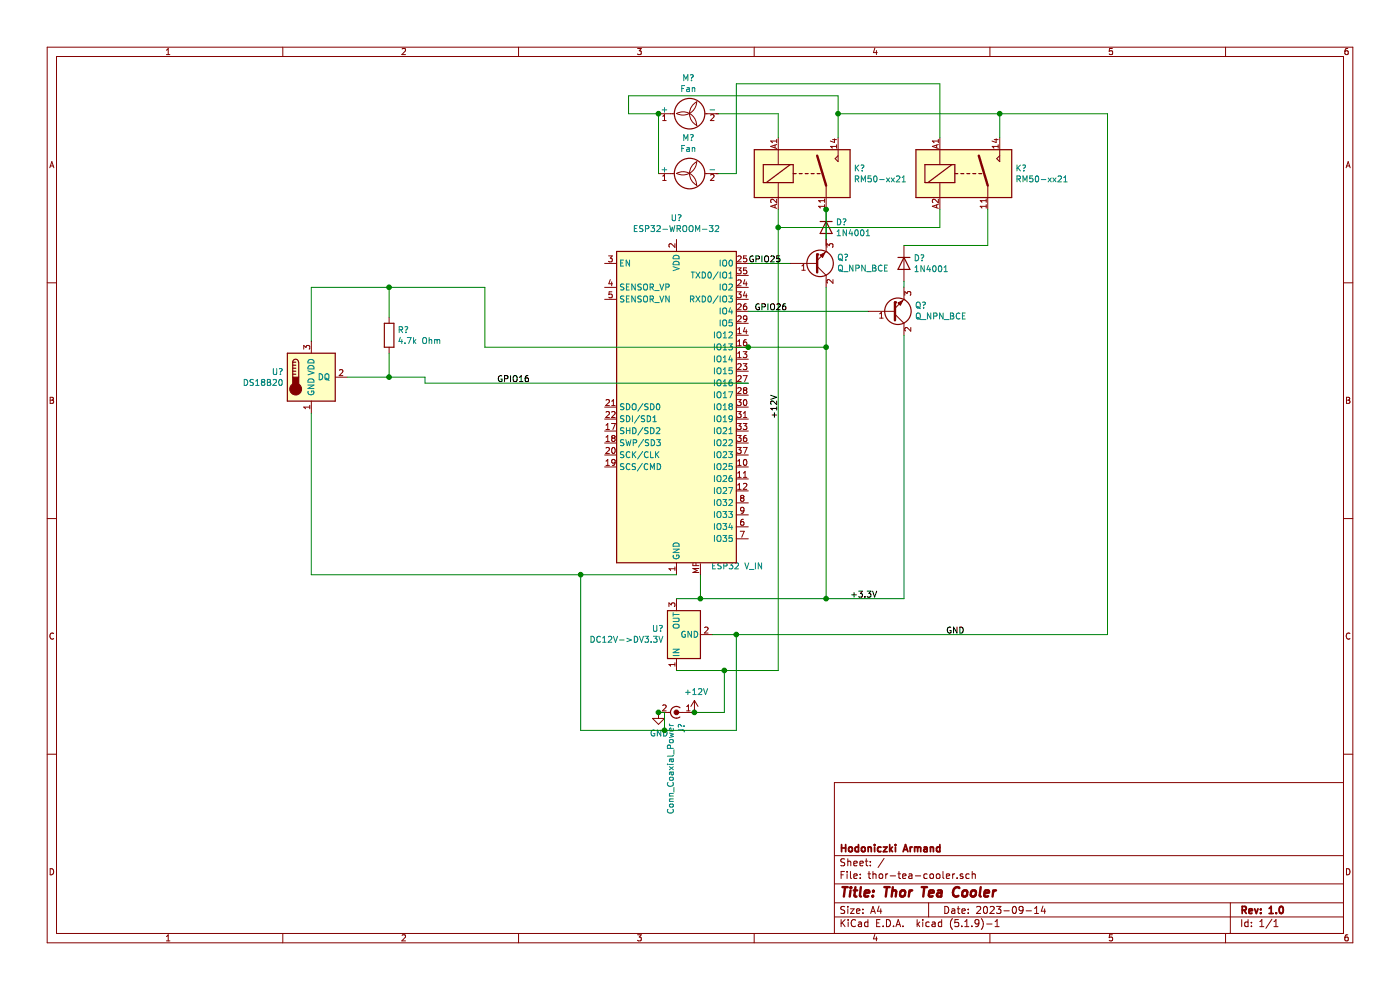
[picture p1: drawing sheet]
EESchema Schematic File Version 4
EELAYER 30 0
EELAYER END
$Descr A4 11693 8268
encoding utf-8
Sheet 1 1
Title "Thor Tea Cooler"
Date "2023-09-14"
Rev "1.0"
Comp "Hodoniczki Armand"
Comment1 ""
Comment2 ""
Comment3 ""
Comment4 ""
$EndDescr
$Comp
L Connector:Conn_Coaxial_Power J?
U 1 1
P 5700 5950
F 0 "J?" H 5788 5946 50  0000 L CNN
F 1 "Conn_Coaxial_Power" H 5788 5855 50  0000 L CNN
F 2 "" H 5700 5900 50  0001 C CNN
F 3 "~" H 5700 5900 50  0001 C CNN
	1    5700 5950
	0    1    1    0   
$EndComp
$Comp
L power:+12V #PWR?
U 1 1
P 5800 5950
F 0 "#PWR?" H 5800 5800 50  0001 C CNN
F 1 "+12V" H 5815 6123 50  0000 C CNN
F 2 "" H 5800 5950 50  0001 C CNN
F 3 "" H 5800 5950 50  0001 C CNN
	1    5800 5950
	1    0    0    -1  
$EndComp
$Comp
L power:GND #PWR?
U 1 1
P 5500 5950
F 0 "#PWR?" H 5500 5700 50  0001 C CNN
F 1 "GND" H 5505 5777 50  0000 C CNN
F 2 "" H 5500 5950 50  0001 C CNN
F 3 "" H 5500 5950 50  0001 C CNN
	1    5500 5950
	1    0    0    -1  
$EndComp
$Comp
L Regulator_Switching:R-78B3.3-2.0 U?
U 1 1
P 5650 5300
F 0 "U?" V 5696 5405 50  0000 L CNN
F 1 "DC12V->DV3.3V" V 5605 5405 50  0000 L CNN
F 2 "Converter_DCDC:Converter_DCDC_RECOM_R-78B-2.0_THT" H 5700 5050 50  0001 L CIN
F 3 "https://www.recom-power.com/pdf/Innoline/R-78Bxx-2.0.pdf" H 5650 5300 50  0001 C CNN
	1    5650 5300
	0    -1   -1   0   
$EndComp
Wire Wire Line
	5800 5950 6050 5950
Wire Wire Line
	6050 5950 6050 5600
Wire Wire Line
	6050 5600 5650 5600
Connection ~ 5800 5950
Wire Wire Line
	5950 5300 6150 5300
Wire Wire Line
	6150 5300 6150 6100
Wire Wire Line
	6150 6100 5550 6100
Wire Wire Line
	5550 6100 5550 5950
Wire Wire Line
	5550 5950 5500 5950
Connection ~ 5500 5950
$Comp
L Device:Q_NPN_BCE Q?
U 1 1
P 6800 2200
F 0 "Q?" H 6991 2154 50  0000 L CNN
F 1 "Q_NPN_BCE" H 6991 2245 50  0000 L CNN
F 2 "" H 7000 2300 50  0001 C CNN
F 3 "~" H 6800 2200 50  0001 C CNN
	1    6800 2200
	1    0    0    1   
$EndComp
$Comp
L Device:Q_NPN_BCE Q?
U 1 1
P 7450 2600
F 0 "Q?" H 7641 2554 50  0000 L CNN
F 1 "Q_NPN_BCE" H 7641 2645 50  0000 L CNN
F 2 "" H 7650 2700 50  0001 C CNN
F 3 "~" H 7450 2600 50  0001 C CNN
	1    7450 2600
	1    0    0    1   
$EndComp
$Comp
L RF_Module:ESP32-WROOM-32 U?
U 1 1
P 5650 3400
F 0 "U?" H 5650 4981 50  0000 C CNN
F 1 "ESP32-WROOM-32" H 5650 4890 50  0000 C CNN
F 2 "RF_Module:ESP32-WROOM-32" H 5650 1900 50  0001 C CNN
F 3 "https://www.espressif.com/sites/default/files/documentation/esp32-wroom-32_datasheet_en.pdf" H 5350 3450 50  0001 C CNN
	1    5650 3400
	1    0    0    -1  
$EndComp
Wire Wire Line
	6250 2600 7250 2600
Wire Wire Line
	6250 2200 6600 2200
$Comp
L Connector_Generic_MountingPin:Conn_01x01_MountingPin J?
U 1 1
P 5850 4600
F 0 "J?" H 5938 4564 50  0000 L CNN
F 1 "ESP32 V_IN" H 5938 4473 50  0000 L CNN
F 2 "" H 5850 4600 50  0001 C CNN
F 3 "~" H 5850 4600 50  0001 C CNN
	1    5850 4600
	1    0    0    -1  
$EndComp
Wire Wire Line
	5650 5000 5850 5000
Wire Wire Line
	5850 5000 5850 4800
Wire Wire Line
	5850 5000 6900 5000
Wire Wire Line
	6900 5000 6900 2900
Connection ~ 5850 5000
Wire Wire Line
	6900 5000 7550 5000
Wire Wire Line
	7550 5000 7550 2800
Connection ~ 6900 5000
$Comp
L Relay:RM50-xx21 K?
U 1 1
P 6700 1450
F 0 "K?" H 7130 1496 50  0000 L CNN
F 1 "RM50-xx21" H 7130 1405 50  0000 L CNN
F 2 "Relay_THT:Relay_SPST_Finder_32.21-x300" H 7970 1420 50  0001 C CNN
F 3 "http://www.relpol.pl/en/content/download/13683/165953/file/e_RM50.pdf" H 6700 1450 50  0001 C CNN
	1    6700 1450
	1    0    0    -1  
$EndComp
$Comp
L Relay:RM50-xx21 K?
U 1 1
P 8050 1450
F 0 "K?" H 8480 1496 50  0000 L CNN
F 1 "RM50-xx21" H 8480 1405 50  0000 L CNN
F 2 "Relay_THT:Relay_SPST_Finder_32.21-x300" H 9320 1420 50  0001 C CNN
F 3 "http://www.relpol.pl/en/content/download/13683/165953/file/e_RM50.pdf" H 8050 1450 50  0001 C CNN
	1    8050 1450
	1    0    0    -1  
$EndComp
Wire Wire Line
	6900 2000 6900 1750
Wire Wire Line
	7550 2400 7550 2350
Wire Wire Line
	7550 2050 8250 2050
Wire Wire Line
	8250 2050 8250 1750
Wire Wire Line
	8350 1150 8350 950 
Wire Wire Line
	8350 950  7000 950 
Wire Wire Line
	7000 950  7000 1150
Wire Wire Line
	6150 5300 9250 5300
Wire Wire Line
	9250 950  8350 950 
Connection ~ 6150 5300
Connection ~ 8350 950 
Wire Wire Line
	6050 5600 6500 5600
Wire Wire Line
	6500 5600 6500 1900
Wire Wire Line
	6500 1900 7850 1900
Wire Wire Line
	7850 1900 7850 1750
Connection ~ 6050 5600
Wire Wire Line
	6500 1900 6500 1750
Connection ~ 6500 1900
$Comp
L Motor:Fan M?
U 1 1
P 5800 950
F 0 "M?" V 6095 1000 50  0000 C CNN
F 1 "Fan" V 6004 1000 50  0000 C CNN
F 2 "" H 5800 960 50  0001 C CNN
F 3 "~" H 5800 960 50  0001 C CNN
	1    5800 950 
	0    -1   -1   0   
$EndComp
$Comp
L Motor:Fan M?
U 1 1
P 5800 1450
F 0 "M?" V 6095 1500 50  0000 C CNN
F 1 "Fan" V 6004 1500 50  0000 C CNN
F 2 "" H 5800 1460 50  0001 C CNN
F 3 "~" H 5800 1460 50  0001 C CNN
	1    5800 1450
	0    -1   -1   0   
$EndComp
Wire Wire Line
	6500 1150 6500 950 
Wire Wire Line
	6500 950  6000 950 
Wire Wire Line
	5500 950  5500 1450
Wire Wire Line
	7850 1150 7850 700 
Wire Wire Line
	7850 700  6150 700 
Wire Wire Line
	6150 700  6150 1450
Wire Wire Line
	6150 1450 6000 1450
Wire Wire Line
	7000 950  7000 800 
Wire Wire Line
	7000 800  5250 800 
Wire Wire Line
	5250 800  5250 950 
Wire Wire Line
	5250 950  5500 950 
Connection ~ 7000 950 
Connection ~ 5500 950 
$Comp
L Diode:1N4001 D?
U 1 1
P 7550 2200
F 0 "D?" V 7504 2280 50  0000 L CNN
F 1 "1N4001" V 7595 2280 50  0000 L CNN
F 2 "Diode_THT:D_DO-41_SOD81_P10.16mm_Horizontal" H 7550 2025 50  0001 C CNN
F 3 "http://www.vishay.com/docs/88503/1n4001.pdf" H 7550 2200 50  0001 C CNN
	1    7550 2200
	0    1    1    0   
$EndComp
$Comp
L Diode:1N4001 D?
U 1 1
P 6900 1900
F 0 "D?" V 6854 1980 50  0000 L CNN
F 1 "1N4001" V 6945 1980 50  0000 L CNN
F 2 "Diode_THT:D_DO-41_SOD81_P10.16mm_Horizontal" H 6900 1725 50  0001 C CNN
F 3 "http://www.vishay.com/docs/88503/1n4001.pdf" H 6900 1900 50  0001 C CNN
	1    6900 1900
	0    1    1    0   
$EndComp
Connection ~ 6900 1750
Text Label 7900 5300 0    50   ~ 0
GND
Text Label 7100 5000 0    50   ~ 0
+3.3V
Text Label 6500 3500 1    50   ~ 0
+12V
Text Label 6250 2200 0    50   ~ 0
GPIO25
Text Label 6300 2600 0    50   ~ 0
GPIO26
Wire Wire Line
	9250 5300 9250 950 
Wire Wire Line
	5650 4800 4850 4800
Wire Wire Line
	4850 4800 4850 6100
Wire Wire Line
	4850 6100 5550 6100
Connection ~ 5550 6100
$Comp
L Sensor_Temperature:DS18B20 U?
U 1 1
P 2600 3150
F 0 "U?" H 2370 3196 50  0000 R CNN
F 1 "DS18B20" H 2370 3105 50  0000 R CNN
F 2 "Package_TO_SOT_THT:TO-92_Inline" H 1600 2900 50  0001 C CNN
F 3 "http://datasheets.maximintegrated.com/en/ds/DS18B20.pdf" H 2450 3400 50  0001 C CNN
	1    2600 3150
	1    0    0    -1  
$EndComp
Wire Wire Line
	2600 3450 2600 4800
Wire Wire Line
	2600 4800 4850 4800
Connection ~ 4850 4800
Wire Wire Line
	6250 3200 3550 3200
Wire Wire Line
	3550 3200 3550 3150
Wire Wire Line
	3550 3150 3250 3150
Text Label 4150 3200 0    50   ~ 0
GPIO16
Wire Wire Line
	6900 2900 6250 2900
Wire Wire Line
	4050 2900 4050 2400
Wire Wire Line
	4050 2400 3250 2400
Wire Wire Line
	2600 2400 2600 2850
Connection ~ 6900 2900
Wire Wire Line
	6900 2900 6900 2400
Connection ~ 6250 2900
Wire Wire Line
	6250 2900 4050 2900
$Comp
L Device:R R?
U 1 1
P 3250 2800
F 0 "R?" H 3320 2846 50  0000 L CNN
F 1 "4.7k Ohm" H 3320 2755 50  0000 L CNN
F 2 "" V 3180 2800 50  0001 C CNN
F 3 "~" H 3250 2800 50  0001 C CNN
	1    3250 2800
	1    0    0    -1  
$EndComp
Wire Wire Line
	3250 2650 3250 2400
Connection ~ 3250 2400
Wire Wire Line
	3250 2400 2600 2400
Wire Wire Line
	3250 2950 3250 3150
Connection ~ 3250 3150
Wire Wire Line
	3250 3150 2900 3150
$EndSCHEMATC
